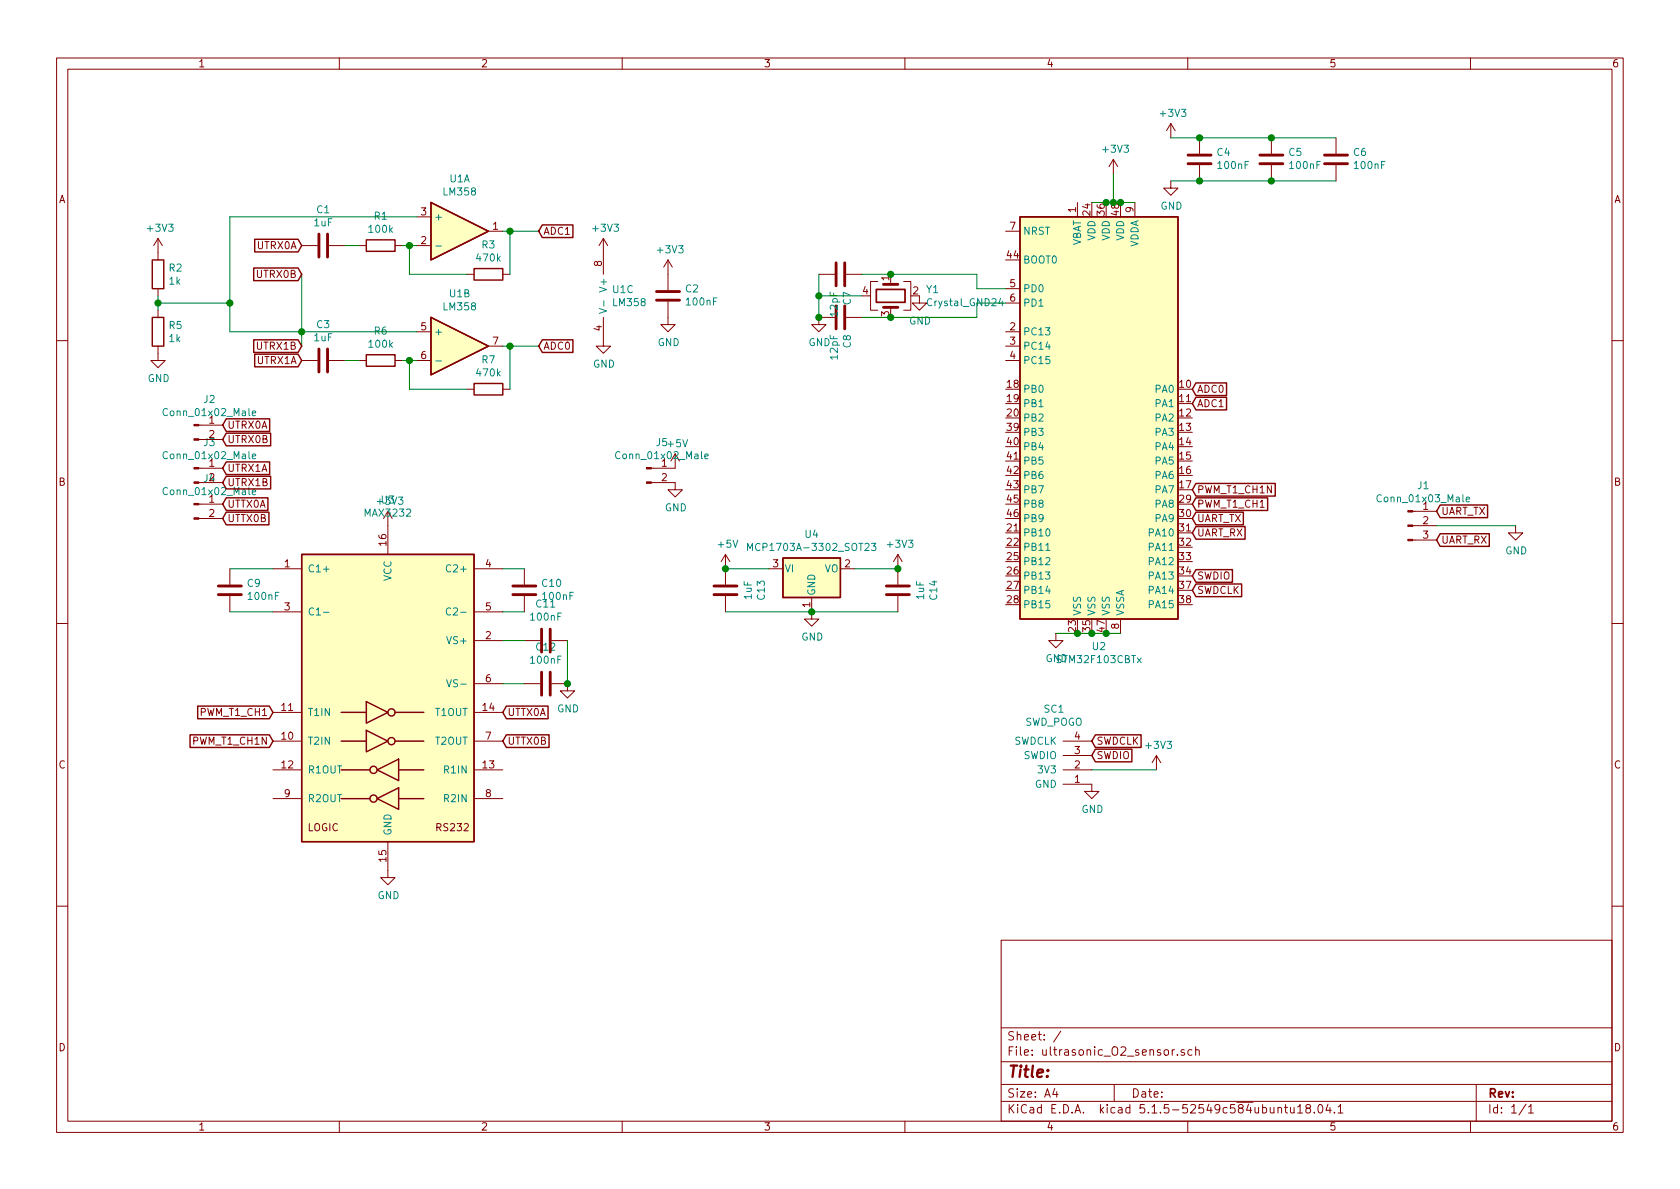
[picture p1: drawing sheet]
EESchema Schematic File Version 4
EELAYER 30 0
EELAYER END
$Descr A4 11693 8268
encoding utf-8
Sheet 1 1
Title ""
Date ""
Rev ""
Comp ""
Comment1 ""
Comment2 ""
Comment3 ""
Comment4 ""
$EndDescr
$Comp
L MCU_ST_STM32F1:STM32F103CBTx U2
U 1 1
P 7700 2900
F 0 "U2" H 7650 1311 50  0000 C CNN
F 1 "STM32F103CBTx" H 7650 1220 50  0000 C CNN
F 2 "Package_QFP:LQFP-48_7x7mm_P0.5mm" H 7100 1500 50  0001 R CNN
F 3 "http://www.st.com/st-web-ui/static/active/en/resource/technical/document/datasheet/CD00161566.pdf" H 7700 2900 50  0001 C CNN
	1    7700 2900
	1    0    0    -1  
$EndComp
$Comp
L Amplifier_Operational:LM358 U1
U 1 1
P 3200 1600
F 0 "U1" H 3200 1967 50  0000 C CNN
F 1 "LM358" H 3200 1876 50  0000 C CNN
F 2 "Package_SO:SOIC-8_3.9x4.9mm_P1.27mm" H 3200 1600 50  0001 C CNN
F 3 "http://www.ti.com/lit/ds/symlink/lm2904-n.pdf" H 3200 1600 50  0001 C CNN
	1    3200 1600
	1    0    0    -1  
$EndComp
$Comp
L Amplifier_Operational:LM358 U1
U 2 1
P 3200 2400
F 0 "U1" H 3200 2767 50  0000 C CNN
F 1 "LM358" H 3200 2676 50  0000 C CNN
F 2 "Package_SO:SOIC-8_3.9x4.9mm_P1.27mm" H 3200 2400 50  0001 C CNN
F 3 "http://www.ti.com/lit/ds/symlink/lm2904-n.pdf" H 3200 2400 50  0001 C CNN
	2    3200 2400
	1    0    0    -1  
$EndComp
$Comp
L Amplifier_Operational:LM358 U1
U 3 1
P 4300 2050
F 0 "U1" H 4258 2096 50  0000 L CNN
F 1 "LM358" H 4258 2005 50  0000 L CNN
F 2 "Package_SO:SOIC-8_3.9x4.9mm_P1.27mm" H 4300 2050 50  0001 C CNN
F 3 "http://www.ti.com/lit/ds/symlink/lm2904-n.pdf" H 4300 2050 50  0001 C CNN
	3    4300 2050
	1    0    0    -1  
$EndComp
$Comp
L Interface_UART:MAX3232 U3
U 1 1
P 2700 4850
F 0 "U3" H 2700 6231 50  0000 C CNN
F 1 "MAX3232" H 2700 6140 50  0000 C CNN
F 2 "Package_SO:SOIC-16W_7.5x10.3mm_P1.27mm" H 2750 3800 50  0001 L CNN
F 3 "https://datasheets.maximintegrated.com/en/ds/MAX3222-MAX3241.pdf" H 2700 4950 50  0001 C CNN
	1    2700 4850
	1    0    0    -1  
$EndComp
Text GLabel 8300 2700 2    50   Input ~ 0
ADC0
Text GLabel 8300 2800 2    50   Input ~ 0
ADC1
Text GLabel 8300 3500 2    50   Input ~ 0
PWM_T1_CH1
Text GLabel 8300 3600 2    50   Input ~ 0
UART_TX
Text GLabel 8300 3700 2    50   Input ~ 0
UART_RX
$Comp
L Device:C C1
U 1 1
P 2250 1700
F 0 "C1" V 1998 1700 50  0000 C CNN
F 1 "1uF" V 2089 1700 50  0000 C CNN
F 2 "Capacitor_SMD:C_0805_2012Metric" H 2288 1550 50  0001 C CNN
F 3 "~" H 2250 1700 50  0001 C CNN
	1    2250 1700
	0    1    1    0   
$EndComp
$Comp
L Device:R R1
U 1 1
P 2650 1700
F 0 "R1" V 2443 1700 50  0000 C CNN
F 1 "100k" V 2534 1700 50  0000 C CNN
F 2 "Resistor_SMD:R_0805_2012Metric" V 2580 1700 50  0001 C CNN
F 3 "~" H 2650 1700 50  0001 C CNN
	1    2650 1700
	0    1    1    0   
$EndComp
$Comp
L Device:R R2
U 1 1
P 1100 1900
F 0 "R2" H 1170 1946 50  0000 L CNN
F 1 "1k" H 1170 1855 50  0000 L CNN
F 2 "Resistor_SMD:R_0805_2012Metric" V 1030 1900 50  0001 C CNN
F 3 "~" H 1100 1900 50  0001 C CNN
	1    1100 1900
	1    0    0    -1  
$EndComp
$Comp
L Device:R R5
U 1 1
P 1100 2300
F 0 "R5" H 1170 2346 50  0000 L CNN
F 1 "1k" H 1170 2255 50  0000 L CNN
F 2 "Resistor_SMD:R_0805_2012Metric" V 1030 2300 50  0001 C CNN
F 3 "~" H 1100 2300 50  0001 C CNN
	1    1100 2300
	1    0    0    -1  
$EndComp
$Comp
L power:GND #PWR05
U 1 1
P 4200 2350
F 0 "#PWR05" H 4200 2100 50  0001 C CNN
F 1 "GND" H 4205 2177 50  0000 C CNN
F 2 "" H 4200 2350 50  0001 C CNN
F 3 "" H 4200 2350 50  0001 C CNN
	1    4200 2350
	1    0    0    -1  
$EndComp
$Comp
L power:GND #PWR06
U 1 1
P 1100 2450
F 0 "#PWR06" H 1100 2200 50  0001 C CNN
F 1 "GND" H 1105 2277 50  0000 C CNN
F 2 "" H 1100 2450 50  0001 C CNN
F 3 "" H 1100 2450 50  0001 C CNN
	1    1100 2450
	1    0    0    -1  
$EndComp
$Comp
L power:+3V3 #PWR01
U 1 1
P 1100 1750
F 0 "#PWR01" H 1100 1600 50  0001 C CNN
F 1 "+3V3" H 1115 1923 50  0000 C CNN
F 2 "" H 1100 1750 50  0001 C CNN
F 3 "" H 1100 1750 50  0001 C CNN
	1    1100 1750
	1    0    0    -1  
$EndComp
Wire Wire Line
	1100 2150 1100 2100
Wire Wire Line
	1600 2100 1100 2100
Connection ~ 1100 2100
Wire Wire Line
	1100 2100 1100 2050
Connection ~ 1600 2100
Wire Wire Line
	2900 1700 2850 1700
Wire Wire Line
	2500 1700 2400 1700
$Comp
L Device:C C3
U 1 1
P 2250 2500
F 0 "C3" V 1998 2500 50  0000 C CNN
F 1 "1uF" V 2089 2500 50  0000 C CNN
F 2 "Capacitor_SMD:C_0805_2012Metric" H 2288 2350 50  0001 C CNN
F 3 "~" H 2250 2500 50  0001 C CNN
	1    2250 2500
	0    1    1    0   
$EndComp
$Comp
L Device:R R6
U 1 1
P 2650 2500
F 0 "R6" V 2443 2500 50  0000 C CNN
F 1 "100k" V 2534 2500 50  0000 C CNN
F 2 "Resistor_SMD:R_0805_2012Metric" V 2580 2500 50  0001 C CNN
F 3 "~" H 2650 2500 50  0001 C CNN
	1    2650 2500
	0    1    1    0   
$EndComp
Wire Wire Line
	2500 2500 2400 2500
Text GLabel 3750 2400 2    50   Input ~ 0
ADC0
Text GLabel 2100 1700 0    50   Input ~ 0
UTRX0A
Text GLabel 2100 2500 0    50   Input ~ 0
UTRX1A
$Comp
L power:+3V3 #PWR02
U 1 1
P 4200 1750
F 0 "#PWR02" H 4200 1600 50  0001 C CNN
F 1 "+3V3" H 4215 1923 50  0000 C CNN
F 2 "" H 4200 1750 50  0001 C CNN
F 3 "" H 4200 1750 50  0001 C CNN
	1    4200 1750
	1    0    0    -1  
$EndComp
$Comp
L power:+3V3 #PWR03
U 1 1
P 4650 1900
F 0 "#PWR03" H 4650 1750 50  0001 C CNN
F 1 "+3V3" H 4665 2073 50  0000 C CNN
F 2 "" H 4650 1900 50  0001 C CNN
F 3 "" H 4650 1900 50  0001 C CNN
	1    4650 1900
	1    0    0    -1  
$EndComp
$Comp
L power:GND #PWR04
U 1 1
P 4650 2200
F 0 "#PWR04" H 4650 1950 50  0001 C CNN
F 1 "GND" H 4655 2027 50  0000 C CNN
F 2 "" H 4650 2200 50  0001 C CNN
F 3 "" H 4650 2200 50  0001 C CNN
	1    4650 2200
	1    0    0    -1  
$EndComp
Wire Wire Line
	3500 1600 3550 1600
Text GLabel 3750 1600 2    50   Input ~ 0
ADC1
Wire Wire Line
	2900 2500 2850 2500
Wire Wire Line
	3750 2400 3550 2400
Wire Wire Line
	1600 1500 2900 1500
Wire Wire Line
	2900 2300 2100 2300
Wire Wire Line
	1600 2300 1600 2100
$Comp
L Device:R R3
U 1 1
P 3400 1900
F 0 "R3" V 3193 1900 50  0000 C CNN
F 1 "470k" V 3284 1900 50  0000 C CNN
F 2 "Resistor_SMD:R_0805_2012Metric" V 3330 1900 50  0001 C CNN
F 3 "~" H 3400 1900 50  0001 C CNN
	1    3400 1900
	0    1    1    0   
$EndComp
$Comp
L Device:R R7
U 1 1
P 3400 2700
F 0 "R7" V 3193 2700 50  0000 C CNN
F 1 "470k" V 3284 2700 50  0000 C CNN
F 2 "Resistor_SMD:R_0805_2012Metric" V 3330 2700 50  0001 C CNN
F 3 "~" H 3400 2700 50  0001 C CNN
	1    3400 2700
	0    1    1    0   
$EndComp
Wire Wire Line
	3550 1900 3550 1600
Connection ~ 3550 1600
Wire Wire Line
	3550 1600 3750 1600
Wire Wire Line
	3250 1900 2850 1900
Wire Wire Line
	2850 1900 2850 1700
Connection ~ 2850 1700
Wire Wire Line
	2850 1700 2800 1700
Wire Wire Line
	3550 2700 3550 2400
Connection ~ 3550 2400
Wire Wire Line
	3550 2400 3500 2400
Wire Wire Line
	3250 2700 2850 2700
Wire Wire Line
	2850 2700 2850 2500
Connection ~ 2850 2500
Wire Wire Line
	2850 2500 2800 2500
Wire Wire Line
	1600 1500 1600 2100
$Comp
L power:+3V3 #PWR0101
U 1 1
P 2700 3650
F 0 "#PWR0101" H 2700 3500 50  0001 C CNN
F 1 "+3V3" H 2715 3823 50  0000 C CNN
F 2 "" H 2700 3650 50  0001 C CNN
F 3 "" H 2700 3650 50  0001 C CNN
	1    2700 3650
	1    0    0    -1  
$EndComp
$Comp
L power:GND #PWR0102
U 1 1
P 2700 6050
F 0 "#PWR0102" H 2700 5800 50  0001 C CNN
F 1 "GND" H 2705 5877 50  0000 C CNN
F 2 "" H 2700 6050 50  0001 C CNN
F 3 "" H 2700 6050 50  0001 C CNN
	1    2700 6050
	1    0    0    -1  
$EndComp
Text GLabel 8300 3400 2    50   Input ~ 0
PWM_T1_CH1N
Text GLabel 1900 4950 0    50   Input ~ 0
PWM_T1_CH1
Text GLabel 1900 5150 0    50   Input ~ 0
PWM_T1_CH1N
$Comp
L Device:C C9
U 1 1
P 1600 4100
F 0 "C9" H 1485 4054 50  0000 R CNN
F 1 "100nF" H 1485 4145 50  0000 R CNN
F 2 "Capacitor_SMD:C_0805_2012Metric" H 1638 3950 50  0001 C CNN
F 3 "~" H 1600 4100 50  0001 C CNN
	1    1600 4100
	-1   0    0    1   
$EndComp
Wire Wire Line
	1900 3950 1600 3950
Wire Wire Line
	1900 4250 1600 4250
$Comp
L Device:C C10
U 1 1
P 3650 4100
F 0 "C10" H 3535 4054 50  0000 R CNN
F 1 "100nF" H 3535 4145 50  0000 R CNN
F 2 "Capacitor_SMD:C_0805_2012Metric" H 3688 3950 50  0001 C CNN
F 3 "~" H 3650 4100 50  0001 C CNN
	1    3650 4100
	-1   0    0    1   
$EndComp
Wire Wire Line
	3500 3950 3650 3950
Wire Wire Line
	3500 4250 3650 4250
$Comp
L Device:C C11
U 1 1
P 3800 4450
F 0 "C11" V 4052 4450 50  0000 C CNN
F 1 "100nF" V 3961 4450 50  0000 C CNN
F 2 "Capacitor_SMD:C_0805_2012Metric" H 3838 4300 50  0001 C CNN
F 3 "~" H 3800 4450 50  0001 C CNN
	1    3800 4450
	0    -1   -1   0   
$EndComp
$Comp
L Device:C C12
U 1 1
P 3800 4750
F 0 "C12" V 4052 4750 50  0000 C CNN
F 1 "100nF" V 3961 4750 50  0000 C CNN
F 2 "Capacitor_SMD:C_0805_2012Metric" H 3838 4600 50  0001 C CNN
F 3 "~" H 3800 4750 50  0001 C CNN
	1    3800 4750
	0    -1   -1   0   
$EndComp
Wire Wire Line
	3500 4450 3650 4450
Wire Wire Line
	3500 4750 3650 4750
$Comp
L power:GND #PWR0103
U 1 1
P 3950 4750
F 0 "#PWR0103" H 3950 4500 50  0001 C CNN
F 1 "GND" H 3955 4577 50  0000 C CNN
F 2 "" H 3950 4750 50  0001 C CNN
F 3 "" H 3950 4750 50  0001 C CNN
	1    3950 4750
	1    0    0    -1  
$EndComp
Wire Wire Line
	3950 4450 3950 4750
Connection ~ 3950 4750
Text GLabel 3500 4950 2    50   Input ~ 0
UTTX0A
Text GLabel 3500 5150 2    50   Input ~ 0
UTTX0B
Text GLabel 2100 1900 0    50   Input ~ 0
UTRX0B
Wire Wire Line
	2100 1900 2100 2300
Connection ~ 2100 2300
Wire Wire Line
	2100 2300 1600 2300
Text GLabel 2100 2400 0    50   Input ~ 0
UTRX1B
Wire Wire Line
	2100 2400 2100 2300
$Comp
L power:+3V3 #PWR0104
U 1 1
P 7750 1200
F 0 "#PWR0104" H 7750 1050 50  0001 C CNN
F 1 "+3V3" H 7765 1373 50  0000 C CNN
F 2 "" H 7750 1200 50  0001 C CNN
F 3 "" H 7750 1200 50  0001 C CNN
	1    7750 1200
	1    0    0    -1  
$EndComp
Wire Wire Line
	7600 1400 7700 1400
Wire Wire Line
	7700 1400 7750 1400
Connection ~ 7700 1400
Wire Wire Line
	7750 1200 7750 1400
Connection ~ 7750 1400
Wire Wire Line
	7750 1400 7800 1400
$Comp
L power:GND #PWR0105
U 1 1
P 7350 4400
F 0 "#PWR0105" H 7350 4150 50  0001 C CNN
F 1 "GND" H 7355 4227 50  0000 C CNN
F 2 "" H 7350 4400 50  0001 C CNN
F 3 "" H 7350 4400 50  0001 C CNN
	1    7350 4400
	1    0    0    -1  
$EndComp
Wire Wire Line
	7350 4400 7500 4400
Wire Wire Line
	7500 4400 7600 4400
Connection ~ 7500 4400
Wire Wire Line
	7600 4400 7700 4400
Connection ~ 7600 4400
Wire Wire Line
	7700 4400 7800 4400
Connection ~ 7700 4400
Wire Wire Line
	7900 1400 7800 1400
Connection ~ 7800 1400
$Comp
L Device:C C2
U 1 1
P 4650 2050
F 0 "C2" H 4535 2004 50  0000 R CNN
F 1 "100nF" H 4535 2095 50  0000 R CNN
F 2 "Capacitor_SMD:C_0805_2012Metric" H 4688 1900 50  0001 C CNN
F 3 "~" H 4650 2050 50  0001 C CNN
	1    4650 2050
	-1   0    0    1   
$EndComp
$Comp
L Device:Crystal_GND24 Y1
U 1 1
P 6200 2050
F 0 "Y1" V 6154 2294 50  0000 L CNN
F 1 "Crystal_GND24" V 6245 2294 50  0000 L CNN
F 2 "Crystal:Crystal_SMD_3225-4Pin_3.2x2.5mm_HandSoldering" H 6200 2050 50  0001 C CNN
F 3 "~" H 6200 2050 50  0001 C CNN
	1    6200 2050
	0    1    1    0   
$EndComp
Wire Wire Line
	6200 1900 6800 1900
Wire Wire Line
	6800 1900 6800 2000
Wire Wire Line
	6800 2000 7000 2000
Wire Wire Line
	6200 2200 6800 2200
Wire Wire Line
	6800 2200 6800 2100
Wire Wire Line
	6800 2100 7000 2100
$Comp
L Device:C C7
U 1 1
P 5850 1900
F 0 "C7" H 5735 1854 50  0000 R CNN
F 1 "12pF" H 5735 1945 50  0000 R CNN
F 2 "Capacitor_SMD:C_0805_2012Metric" H 5888 1750 50  0001 C CNN
F 3 "~" H 5850 1900 50  0001 C CNN
	1    5850 1900
	0    -1   -1   0   
$EndComp
$Comp
L Device:C C8
U 1 1
P 5850 2200
F 0 "C8" H 5735 2154 50  0000 R CNN
F 1 "12pF" H 5735 2245 50  0000 R CNN
F 2 "Capacitor_SMD:C_0805_2012Metric" H 5888 2050 50  0001 C CNN
F 3 "~" H 5850 2200 50  0001 C CNN
	1    5850 2200
	0    -1   -1   0   
$EndComp
Wire Wire Line
	6000 2200 6200 2200
Connection ~ 6200 2200
Wire Wire Line
	6000 1900 6200 1900
Connection ~ 6200 1900
Wire Wire Line
	5700 1900 5700 2050
$Comp
L power:GND #PWR0106
U 1 1
P 5700 2200
F 0 "#PWR0106" H 5700 1950 50  0001 C CNN
F 1 "GND" H 5705 2027 50  0000 C CNN
F 2 "" H 5700 2200 50  0001 C CNN
F 3 "" H 5700 2200 50  0001 C CNN
	1    5700 2200
	1    0    0    -1  
$EndComp
Connection ~ 5700 2200
Text GLabel 8300 4000 2    50   Input ~ 0
SWDIO
Text GLabel 8300 4100 2    50   Input ~ 0
SWDCLK
$Comp
L ultimate_library:SWD_POGO SC1
U 1 1
P 7400 5300
F 0 "SC1" H 7337 5675 50  0000 C CNN
F 1 "SWD_POGO" H 7337 5584 50  0000 C CNN
F 2 "ultimate_library:SWD_POGO" H 7400 5300 50  0001 C CNN
F 3 "" H 7400 5300 50  0001 C CNN
	1    7400 5300
	1    0    0    -1  
$EndComp
Text GLabel 7600 5150 2    50   Input ~ 0
SWDCLK
Text GLabel 7600 5250 2    50   Input ~ 0
SWDIO
$Comp
L power:GND #PWR0107
U 1 1
P 7600 5450
F 0 "#PWR0107" H 7600 5200 50  0001 C CNN
F 1 "GND" H 7605 5277 50  0000 C CNN
F 2 "" H 7600 5450 50  0001 C CNN
F 3 "" H 7600 5450 50  0001 C CNN
	1    7600 5450
	1    0    0    -1  
$EndComp
$Comp
L power:+3V3 #PWR0108
U 1 1
P 8050 5350
F 0 "#PWR0108" H 8050 5200 50  0001 C CNN
F 1 "+3V3" H 8065 5523 50  0000 C CNN
F 2 "" H 8050 5350 50  0001 C CNN
F 3 "" H 8050 5350 50  0001 C CNN
	1    8050 5350
	1    0    0    -1  
$EndComp
Wire Wire Line
	7600 5350 8050 5350
$Comp
L Connector:Conn_01x03_Male J1
U 1 1
P 9800 3650
F 0 "J1" H 9908 3931 50  0000 C CNN
F 1 "Conn_01x03_Male" H 9908 3840 50  0000 C CNN
F 2 "Connector_PinHeader_2.54mm:PinHeader_1x03_P2.54mm_Vertical_SMD_Pin1Left" H 9800 3650 50  0001 C CNN
F 3 "~" H 9800 3650 50  0001 C CNN
	1    9800 3650
	1    0    0    -1  
$EndComp
$Comp
L power:GND #PWR0109
U 1 1
P 10550 3650
F 0 "#PWR0109" H 10550 3400 50  0001 C CNN
F 1 "GND" H 10555 3477 50  0000 C CNN
F 2 "" H 10550 3650 50  0001 C CNN
F 3 "" H 10550 3650 50  0001 C CNN
	1    10550 3650
	1    0    0    -1  
$EndComp
Text GLabel 10000 3550 2    50   Input ~ 0
UART_TX
Text GLabel 10000 3750 2    50   Input ~ 0
UART_RX
Wire Wire Line
	10000 3650 10550 3650
$Comp
L Device:C C4
U 1 1
P 8350 1100
F 0 "C4" H 8235 1054 50  0000 R CNN
F 1 "100nF" H 8235 1145 50  0000 R CNN
F 2 "Capacitor_SMD:C_0805_2012Metric" H 8388 950 50  0001 C CNN
F 3 "~" H 8350 1100 50  0001 C CNN
	1    8350 1100
	-1   0    0    1   
$EndComp
$Comp
L Device:C C5
U 1 1
P 8850 1100
F 0 "C5" H 8735 1054 50  0000 R CNN
F 1 "100nF" H 8735 1145 50  0000 R CNN
F 2 "Capacitor_SMD:C_0805_2012Metric" H 8888 950 50  0001 C CNN
F 3 "~" H 8850 1100 50  0001 C CNN
	1    8850 1100
	-1   0    0    1   
$EndComp
$Comp
L Device:C C6
U 1 1
P 9300 1100
F 0 "C6" H 9185 1054 50  0000 R CNN
F 1 "100nF" H 9185 1145 50  0000 R CNN
F 2 "Capacitor_SMD:C_0805_2012Metric" H 9338 950 50  0001 C CNN
F 3 "~" H 9300 1100 50  0001 C CNN
	1    9300 1100
	-1   0    0    1   
$EndComp
$Comp
L power:+3V3 #PWR0110
U 1 1
P 8150 950
F 0 "#PWR0110" H 8150 800 50  0001 C CNN
F 1 "+3V3" H 8165 1123 50  0000 C CNN
F 2 "" H 8150 950 50  0001 C CNN
F 3 "" H 8150 950 50  0001 C CNN
	1    8150 950 
	1    0    0    -1  
$EndComp
$Comp
L power:GND #PWR0111
U 1 1
P 8150 1250
F 0 "#PWR0111" H 8150 1000 50  0001 C CNN
F 1 "GND" H 8155 1077 50  0000 C CNN
F 2 "" H 8150 1250 50  0001 C CNN
F 3 "" H 8150 1250 50  0001 C CNN
	1    8150 1250
	1    0    0    -1  
$EndComp
Wire Wire Line
	8150 1250 8350 1250
Wire Wire Line
	8350 1250 8850 1250
Connection ~ 8350 1250
Wire Wire Line
	8850 1250 9300 1250
Connection ~ 8850 1250
Wire Wire Line
	8150 950  8350 950 
Wire Wire Line
	8350 950  8850 950 
Connection ~ 8350 950 
Wire Wire Line
	8850 950  9300 950 
Connection ~ 8850 950 
$Comp
L Connector:Conn_01x02_Male J2
U 1 1
P 1350 2950
F 0 "J2" H 1458 3131 50  0000 C CNN
F 1 "Conn_01x02_Male" H 1458 3040 50  0000 C CNN
F 2 "Connector_PinHeader_2.54mm:PinHeader_2x01_P2.54mm_Vertical_SMD" H 1350 2950 50  0001 C CNN
F 3 "~" H 1350 2950 50  0001 C CNN
	1    1350 2950
	1    0    0    -1  
$EndComp
$Comp
L Connector:Conn_01x02_Male J3
U 1 1
P 1350 3250
F 0 "J3" H 1458 3431 50  0000 C CNN
F 1 "Conn_01x02_Male" H 1458 3340 50  0000 C CNN
F 2 "Connector_PinHeader_2.54mm:PinHeader_2x01_P2.54mm_Vertical_SMD" H 1350 3250 50  0001 C CNN
F 3 "~" H 1350 3250 50  0001 C CNN
	1    1350 3250
	1    0    0    -1  
$EndComp
$Comp
L Connector:Conn_01x02_Male J4
U 1 1
P 1350 3500
F 0 "J4" H 1458 3681 50  0000 C CNN
F 1 "Conn_01x02_Male" H 1458 3590 50  0000 C CNN
F 2 "Connector_PinHeader_2.54mm:PinHeader_2x01_P2.54mm_Vertical_SMD" H 1350 3500 50  0001 C CNN
F 3 "~" H 1350 3500 50  0001 C CNN
	1    1350 3500
	1    0    0    -1  
$EndComp
Text GLabel 1550 3050 2    50   Input ~ 0
UTRX0B
Text GLabel 1550 2950 2    50   Input ~ 0
UTRX0A
Text GLabel 1550 3350 2    50   Input ~ 0
UTRX1B
Text GLabel 1550 3250 2    50   Input ~ 0
UTRX1A
Text GLabel 1550 3500 2    50   Input ~ 0
UTTX0A
Text GLabel 1550 3600 2    50   Input ~ 0
UTTX0B
Wire Wire Line
	6000 2050 5700 2050
Connection ~ 5700 2050
Wire Wire Line
	5700 2050 5700 2200
$Comp
L power:GND #PWR0112
U 1 1
P 6400 2050
F 0 "#PWR0112" H 6400 1800 50  0001 C CNN
F 1 "GND" H 6405 1877 50  0000 C CNN
F 2 "" H 6400 2050 50  0001 C CNN
F 3 "" H 6400 2050 50  0001 C CNN
	1    6400 2050
	1    0    0    -1  
$EndComp
$Comp
L Regulator_Linear:MCP1703A-3302_SOT23 U4
U 1 1
P 5650 3950
F 0 "U4" H 5650 4192 50  0000 C CNN
F 1 "MCP1703A-3302_SOT23" H 5650 4101 50  0000 C CNN
F 2 "Package_TO_SOT_SMD:SOT-23" H 5650 4150 50  0001 C CNN
F 3 "http://ww1.microchip.com/downloads/en/DeviceDoc/20005122B.pdf" H 5650 3900 50  0001 C CNN
	1    5650 3950
	1    0    0    -1  
$EndComp
$Comp
L power:GND #PWR011
U 1 1
P 5650 4250
F 0 "#PWR011" H 5650 4000 50  0001 C CNN
F 1 "GND" H 5655 4077 50  0000 C CNN
F 2 "" H 5650 4250 50  0001 C CNN
F 3 "" H 5650 4250 50  0001 C CNN
	1    5650 4250
	1    0    0    -1  
$EndComp
$Comp
L Device:C C13
U 1 1
P 5050 4100
F 0 "C13" V 4798 4100 50  0000 C CNN
F 1 "1uF" V 4889 4100 50  0000 C CNN
F 2 "Capacitor_SMD:C_0805_2012Metric" H 5088 3950 50  0001 C CNN
F 3 "~" H 5050 4100 50  0001 C CNN
	1    5050 4100
	-1   0    0    1   
$EndComp
$Comp
L Device:C C14
U 1 1
P 6250 4100
F 0 "C14" V 5998 4100 50  0000 C CNN
F 1 "1uF" V 6089 4100 50  0000 C CNN
F 2 "Capacitor_SMD:C_0805_2012Metric" H 6288 3950 50  0001 C CNN
F 3 "~" H 6250 4100 50  0001 C CNN
	1    6250 4100
	-1   0    0    1   
$EndComp
Wire Wire Line
	5050 4250 5650 4250
Connection ~ 5650 4250
Wire Wire Line
	6250 4250 5650 4250
Wire Wire Line
	5350 3950 5050 3950
Wire Wire Line
	5950 3950 6250 3950
$Comp
L power:+3V3 #PWR010
U 1 1
P 6250 3950
F 0 "#PWR010" H 6250 3800 50  0001 C CNN
F 1 "+3V3" H 6265 4123 50  0000 C CNN
F 2 "" H 6250 3950 50  0001 C CNN
F 3 "" H 6250 3950 50  0001 C CNN
	1    6250 3950
	1    0    0    -1  
$EndComp
Connection ~ 6250 3950
$Comp
L power:+5V #PWR09
U 1 1
P 5050 3950
F 0 "#PWR09" H 5050 3800 50  0001 C CNN
F 1 "+5V" H 5065 4123 50  0000 C CNN
F 2 "" H 5050 3950 50  0001 C CNN
F 3 "" H 5050 3950 50  0001 C CNN
	1    5050 3950
	1    0    0    -1  
$EndComp
Connection ~ 5050 3950
$Comp
L Connector:Conn_01x02_Male J5
U 1 1
P 4500 3250
F 0 "J5" H 4608 3431 50  0000 C CNN
F 1 "Conn_01x02_Male" H 4608 3340 50  0000 C CNN
F 2 "Connector_PinHeader_2.54mm:PinHeader_2x01_P2.54mm_Vertical_SMD" H 4500 3250 50  0001 C CNN
F 3 "~" H 4500 3250 50  0001 C CNN
	1    4500 3250
	1    0    0    -1  
$EndComp
$Comp
L power:+5V #PWR07
U 1 1
P 4700 3250
F 0 "#PWR07" H 4700 3100 50  0001 C CNN
F 1 "+5V" H 4715 3423 50  0000 C CNN
F 2 "" H 4700 3250 50  0001 C CNN
F 3 "" H 4700 3250 50  0001 C CNN
	1    4700 3250
	1    0    0    -1  
$EndComp
$Comp
L power:GND #PWR08
U 1 1
P 4700 3350
F 0 "#PWR08" H 4700 3100 50  0001 C CNN
F 1 "GND" H 4705 3177 50  0000 C CNN
F 2 "" H 4700 3350 50  0001 C CNN
F 3 "" H 4700 3350 50  0001 C CNN
	1    4700 3350
	1    0    0    -1  
$EndComp
$EndSCHEMATC
